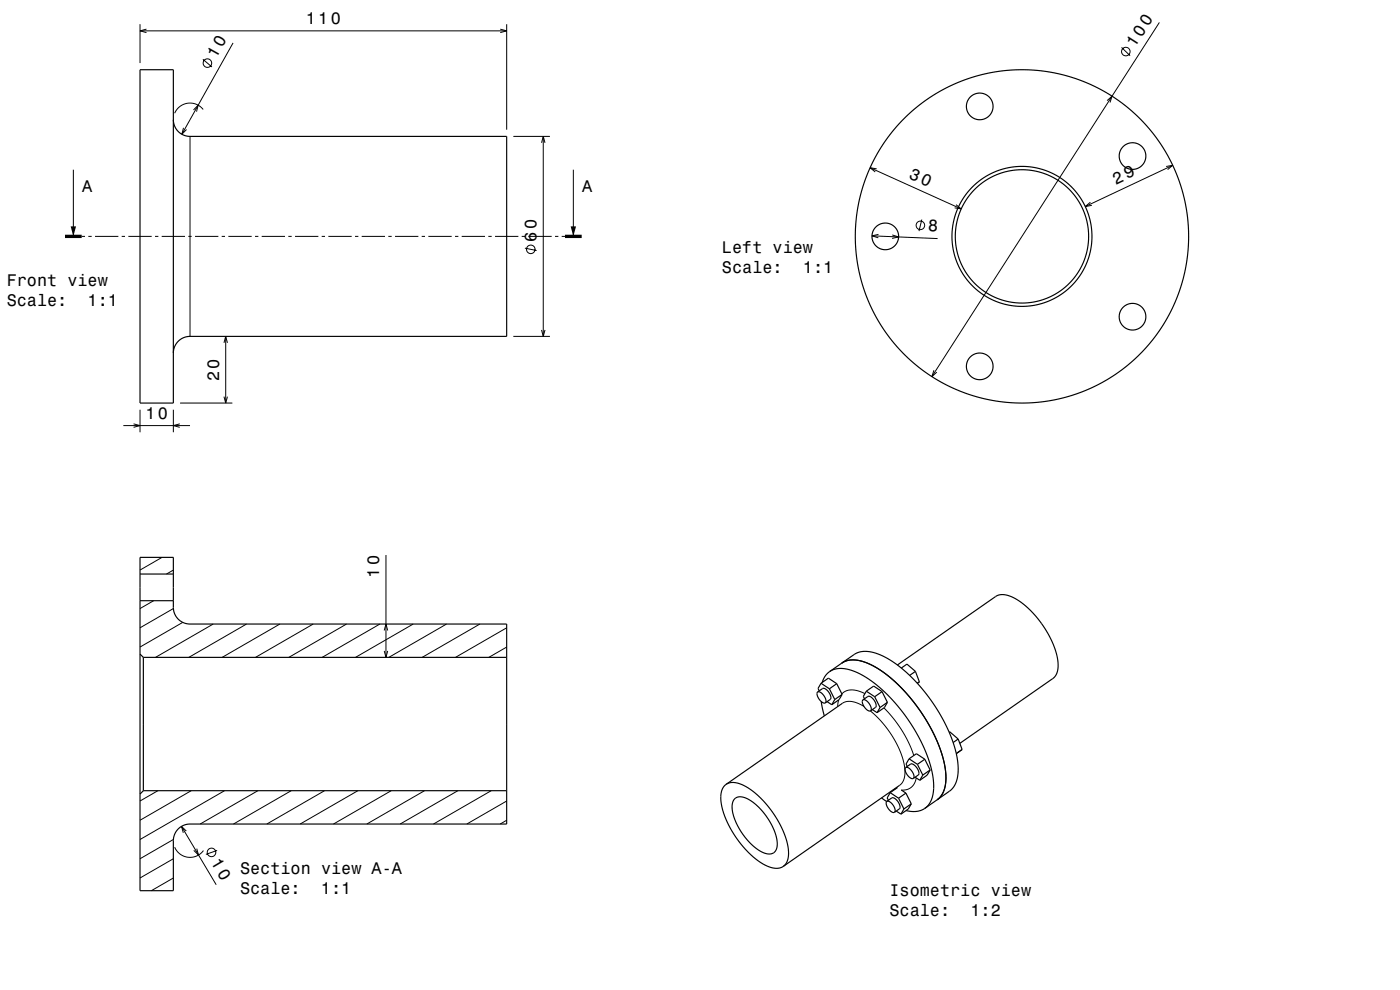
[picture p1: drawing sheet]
<svg xmlns="http://www.w3.org/2000/svg" width="420mm" height="297mm" viewBox="0 0 420 297" stroke-linecap="round" stroke-linejoin="round" font-family="sans-serif">
<g fill="none" stroke="#000" stroke-width=".3">
<path d="M42 7.3v11.6M42 9.3h110M43.9 8.7l-1.9 .6 1.9 .5M60.9 17.8l2.7 2.3M69.9 12.9l-15.3 27.4M150.1 8.7l1.9 .6-1.9 .5M152 7.3v31.6M336.5 14.2l2.5 2.5M347.8 6.7l-68.2 106.3M55.1 38.3l-.5 2 1.4-1.5M58.1 33l1.4-1.4-.5 1.9M61 32.9a5 5 0 0 0-8.6 1.1"/>
<path d="M332.1 30.2l1.5-1.4-.6 2M22 50.9v20M57 40.9v60M154 40.9h11M162.5 42.8l.5-1.9 .5 1.9M163 40.9v60M172 50.9v20M261 50.3l27.4 12.4M263 50.6l-2-.3 1.6 1.3M349.8 49.9l2-.3-1.5 1.3M351.8 49.6l-26.2 12.4M24.5 70.9h1"/>
<path d="M26.5 70.9h1M28.5 70.9h7M36.5 70.9h1M38.5 70.9h7M46.5 70.9h1M48.5 70.9h7M56.5 70.9h1M58.5 70.9h7M66.5 70.9h1M68.5 70.9h7M76.5 70.9h1M78.5 70.9h7"/>
<path d="M86.5 70.9h1M88.5 70.9h7M96.5 70.9h1M98.5 70.9h7M106.5 70.9h1M108.5 70.9h7M116.5 70.9h1M118.5 70.9h7M126.5 70.9h1M128.5 70.9h7M136.5 70.9h1M138.5 70.9h7"/>
<path d="M146.5 70.9h1M148.5 70.9h7M156.5 70.9h1M157.5 74.5l3.5 .7M158.5 70.9h7M166.5 70.9h1M168.5 70.9h1M261.6 70.7l19.7 .9M263.5 70.3l-1.9 .4 1.9 .6M267.7 70.5l1.9 .6-2 .4M276.5 65.9l-.8 3.4M286.8 61.4l1.6 1.3-2-.3"/>
<path d="M327.1 60.7l-1.5 1.3 2-.4M162.5 99l.5 1.9 .5-1.9M67.2 119l.5 1.9 .5-1.9M67.2 102.8l.5-1.9 .5 1.9M67.7 100.9v20M154 100.9h11M280.2 111.1l-.6 1.9 1.4-1.4M37 127.7h20M40.1 127.2l1.9 .5-1.9 .5M42 122.9v6.8M52 122.9v6.8M53.9 127.2l-1.9 .5 1.9 .5"/>
<path d="M54 120.9h15.7M48.6 167.2l-6.6 3.8M52 171l-2.1 1.2M115.8 166.5v30.7M46.1 180.2l-4.1 2.4M52 182.6l-10 5.7M54.8 186.7l-12.8 7.4M64 187.2l-17.4 10M74 187.2l-17.4 10M84 187.2l-17.4 10M94 187.2l-17.4 10M104 187.2l-17.4 10"/>
<path d="M114 187.2l-17.4 10M115.3 189.1l.5-1.9 .5 1.9M115.3 195.3l.5 1.9 .5-1.9M124 187.2l-17.4 10M134 187.2l-17.4 10M144 187.2l-17.4 10M152 194.1l-5.4 3.1M152 188.3l-15.4 8.9M251.6 210l-.3 2M252.7 211l1.2-.5h1.6l1.8 .4 1.9 1M259.5 208.1l-2.2-.9-1.9-.2-1.6 .3-1.2 .9M261.1 213.3l2.8 2.6 2.5 3 2.1 3.4 1.7 3.4 1 3.2 .3 3-.5 2.2-1.1 1.5"/>
<path d="M265.2 212.4l3 3.4 2.4 3.4 2.1 3.9 1.4 3.6M47.4 237.2l-5.4 3.1M57.4 237.2l-15.4 8.9M67.4 237.2l-25.4 14.7M77.4 237.2l-17.4 10M87.4 237.2l-17.4 10M97.4 237.2l-17.4 10M107.4 237.2l-17.4 10M117.4 237.2l-17.4 10M127.4 237.2l-17.4 10M137.4 237.2l-17.4 10M147.4 237.2l-17.4 10"/>
<path d="M268.5 236.6l.2 .1M274.9 233.4l-.6 1.6-.9 1.2-1.4 .7-1.6 .1M52 257.6l-10 5.8M52 251.8l-10 5.8M52.4 254.2a5 5 0 0 0 8.6 1M54.5 247.9l10.4 17.5M55.9 249.3l-1.4-1.4 .5 1.9M59 254.6l.6 1.9-1.5-1.4M65.1 255.1l-3.3 1.2M152 246.1l-2 1.1M152 240.3l-12 6.9M52 263.4l-6.6 3.8"/>
<circle cx="62.2" cy="18.9" r="1.28"/>
<circle cx="337.7" cy="15.5" r="1.28"/>
<circle cx="159.2" cy="74.8" r="1.28"/>
<circle cx="276.1" cy="67.6" r="1.28"/>
<circle cx="63.5" cy="255.7" r="1.28"/>
</g>
<g fill="none" stroke="#000" stroke-width=".35">
<path d="M42 20.9h10v100h-10zM52 35.9a5 5 0 0 0 5 5h95v60h-95a5 5 0 0 0-5 5M42 167.2h10v15a5 5 0 0 0 5 5h95v60h-95a5 5 0 0 0-5 5v15h-10zM42 172.2h10M42 180.2h10M42 196.2l1 1M43 197.2v40M43 197.2h109M252.5 198.9l2-.8 2.5-.1 2.7 .8 3.4 1.6 3.4 2.4 3.3 3 3.3 3.5 3 4 2.6 4.2 2.1 4.1 1.6 4 1 3.8 .4 3.5-.3 3.1-.9 2.4-1.5 1.5 1.5-1.5 .9-2.4 .3-3.2-.4-3.4-1.1-4-1.6-4-2.3-4.5-2.6-3.9-3-4-3.1-3.3-3.2-2.9-3.3-2.4-3.1-1.5-3-.8h-2.5zM269.2 199.5l30.3-20.9 1.1-.2 1.3 .1 3.1 1.3 3.4 2.6 3 3.3 3.2 4.8 2.1 4.8 .5 2.2 .2 2.1-.2 1.8-.5 1.3-.8 .9-28 19.4M245.3 207.6l1.5-1a2.85 2.85 0 0 1 2.5 2.8l-.2 .4-1.5 1.1M245.3 207.6a2.84 2.84 0 0 1 2.5 3l-.2 .3"/>
<path d="M245.3 207.6a2.7 2.7 0 0 0 2.3 3.3M246.3 205l2.5 1.6M246.3 205l-.9 1.5 .4 .8M246.3 205l2.2-1.6 2.5 1.7M246.4 210.5l.9 4.3M248.1 210.5l1.4 .9M248.8 206.6l1.6 3.3M248.9 201.5l8.3-5.7 2.5-.4 2.7 .4 4.2 1.9 4.6 3.3 4.4 4.5 4.2 5.3 3.2 5.2 2.7 6 1.4 5.4 .3 4.6-.5 2.6-1.3 2.1-8.1 5.8M248.9 201.5l2.1-.9 2.7 .1 2.9 .8 3.2 1.7 3 2.2 3.4 3 3.1 3.4 3 3.9 2.7 4.2 2.1 4.1 1.5 4 1.1 4 .4 3.4-.3 3.2-.9 2.3-1.4 1.6M248.9 201.5l-1.4 1.4-.8 1.8M250.4 209.9l-.9 1.5M251 205.1l1.6 3.2"/>
<path d="M251 205.1l-2.2 1.5M252.6 208.3l-.9 1.6-2.2 1.5M252.6 208.3l-2.2 1.6M252.7 211l-34.9 24.3M258.9 210a2.7 2.7 0 0 1 2.3 3.2M258.9 210a2.83 2.83 0 0 0 1.9 3.3l.4-.1M258.9 210l1.5-1.1a2.85 2.85 0 0 1 2.5 2.8l-.2 .5-1.5 1M259.9 207.4l2.5 1.6M259.9 207.4l-.9 1.5 .4 .7M259.9 207.4l2.2-1.6 2.5 1.7M261.7 212.9l1.4 .9M262.4 209l1.6 3.2"/>
<path d="M264 212.2l-.9 1.6M264.6 207.5l1.6 3.2M264.6 207.5l-2.2 1.5M266.2 210.7l-.9 1.6-2.2 1.5M266.2 210.7l-2.2 1.5M270.4 200.4l1.7-1.2 2.5 2.2M274.6 201.4l1.2 3.2-.6 .4M274.6 201.4l-1.7 1.2M284.7 219.6l.2-.1 2.6 2.2M43 237.2l-1 1M43 237.2h109M217.8 235.3l1.3-.5h1.5l1.7 .5 1.8 .9 2.2 1.5 1.8 1.7 3.8 4.5 2.8 4.8 1 2.6 .6 2.4 .3 2.1-.2 1.8-.6 1.4-.8 .9"/>
<path d="M217.8 235.3l-.8 .9-.6 1.4-.2 1.8 .3 2.1 .6 2.6 1 2.3 2.9 5.1 3.6 4.3 3.9 3.1 1.8 1 1.8 .5h1.6l1.3-.5M220.4 239.6l.7-.4 1.1-.2 2.3 .8 2.5 1.8 2.7 3 2.1 3.4 1.2 3.3 .1 2.9-.4 1-.6 .6-.8 .4h-.9l-2.4-.9-2.5-1.9-2.6-3-1.9-3.2-1.1-3.3-.2-2.6 .3-1zM264.5 239.4l1.5 1.1M267.1 237.8l2.5 1.7M267.1 237.8l-.9 1.6 .3 .7M269.3 236.3l-2.2 1.5M269.6 239.5l1.6 3.2M269.9 235.6l-34.9 24.3M270.4 237l1.4 .9M271.7 230.3l1.5-1.1a2.85 2.85 0 0 1 2.5 2.8l-.2 .5-1.5 1M271.7 230.3a2.69 2.69 0 0 1 2.3 3.2M271.7 230.3a2.83 2.83 0 0 0 2 3.3l.3-.1"/>
<path d="M271.8 237.9l1.6 3.2M271.8 237.9l-2.2 1.6M272.7 227.6l2.5 1.7M272.7 227.6l-.9 1.6 .4 .7M272.7 227.6l2.2-1.5 2.5 1.7M274.5 233.2l1.4 .9M275.2 229.3l1.6 3.2M276.8 232.5l-.9 1.6M277.4 227.8l1.6 3.2M277.4 227.8l-2.2 1.5M279 231l-.9 1.6-2.2 1.5M279 231l-2.2 1.5"/>
<path d="M286.9 226.1l1.7-1.3zM287.5 221.7l1.1 3.1M287.5 221.7l-1.6 1.1M266.1 240.4l1.4-1a2.85 2.85 0 0 1 2.5 2.8l-.2 .5-1.5 1M266.1 240.4a2.69 2.69 0 0 1 2.2 3.3M266.1 240.4a2.69 2.69 0 0 0 2.2 3.3M268.9 243.3l1.4 .9M271.2 242.7l-.9 1.5M273.4 241.1l-.9 1.6-2.2 1.5M273.4 241.1l-2.2 1.6M277.5 242.5l-1.3 .6-1.3 .3-3.1-.2"/>
<circle cx="293.9" cy="31.9" r="4"/>
<circle cx="339.8" cy="46.8" r="4"/>
<circle cx="265.6" cy="70.9" r="4"/>
<circle cx="306.6" cy="70.9" r="21"/>
<circle cx="306.6" cy="70.9" r="20"/>
<circle cx="306.6" cy="70.9" r="50"/>
<circle cx="339.8" cy="95" r="4"/>
<circle cx="293.9" cy="109.9" r="4"/>
</g>
<path d="M19.5 70.9h5M169.5 70.9h5" fill="none" stroke="#000" stroke-width="1" stroke-linecap="butt"/>
<g fill="#000">
<path d="M21.2 67.9h1.6l-.8 3z" fill-rule="evenodd"/>
<path d="M171.2 67.9h1.6l-.8 3z" fill-rule="evenodd"/>
</g>
<path d="M0 0h420v297h-420" fill="none" stroke="#fff" stroke-width=".3"/>
<g font-size="5">
<text x="91.8" y="7.3">110</text>
<text x="64.9" y="17.8" transform="rotate(-61 64.9 17.8)">10</text>
<text x="340.5" y="14.5" transform="rotate(-57 340.5 14.5)">100</text>
<text x="272.4" y="53.3" transform="rotate(24 272.4 53.3)">30</text>
<text x="24.6" y="57.6">A</text>
<text x="174.6" y="57.6">A</text>
<text x="334.8" y="55.4" transform="rotate(-26 334.8 55.4)">29</text>
<text x="278.3" y="69.4" transform="rotate(2 278.3 69.4)">8</text>
<text x="161" y="72.5" transform="rotate(-90 161 72.5)">60</text>
<text x="216.6" y="75.8">Left view</text>
<text x="216.6" y="81.8">Scale:</text>
<text x="240.9" y="81.8">1:1</text>
<text x="2" y="85.8">Front view</text>
<text x="2" y="91.8">Scale:</text>
<text x="26.3" y="91.8">1:1</text>
<text x="65.7" y="114.3" transform="rotate(-90 65.7 114.3)">20</text>
<text x="43.6" y="125.7">10</text>
<text x="113.8" y="173.3" transform="rotate(-90 113.8 173.3)">10</text>
<text x="63.1" y="258.6" transform="rotate(59 63.1 258.6)">10</text>
<text x="72" y="262.1">Section view A-A</text>
<text x="72" y="268.1">Scale:</text>
<text x="96.3" y="268.1">1:1</text>
<text x="266.8" y="268.9">Isometric view</text>
<text x="266.8" y="274.9">Scale:</text>
<text x="291.1" y="274.9">1:2</text>
</g>
</svg>
